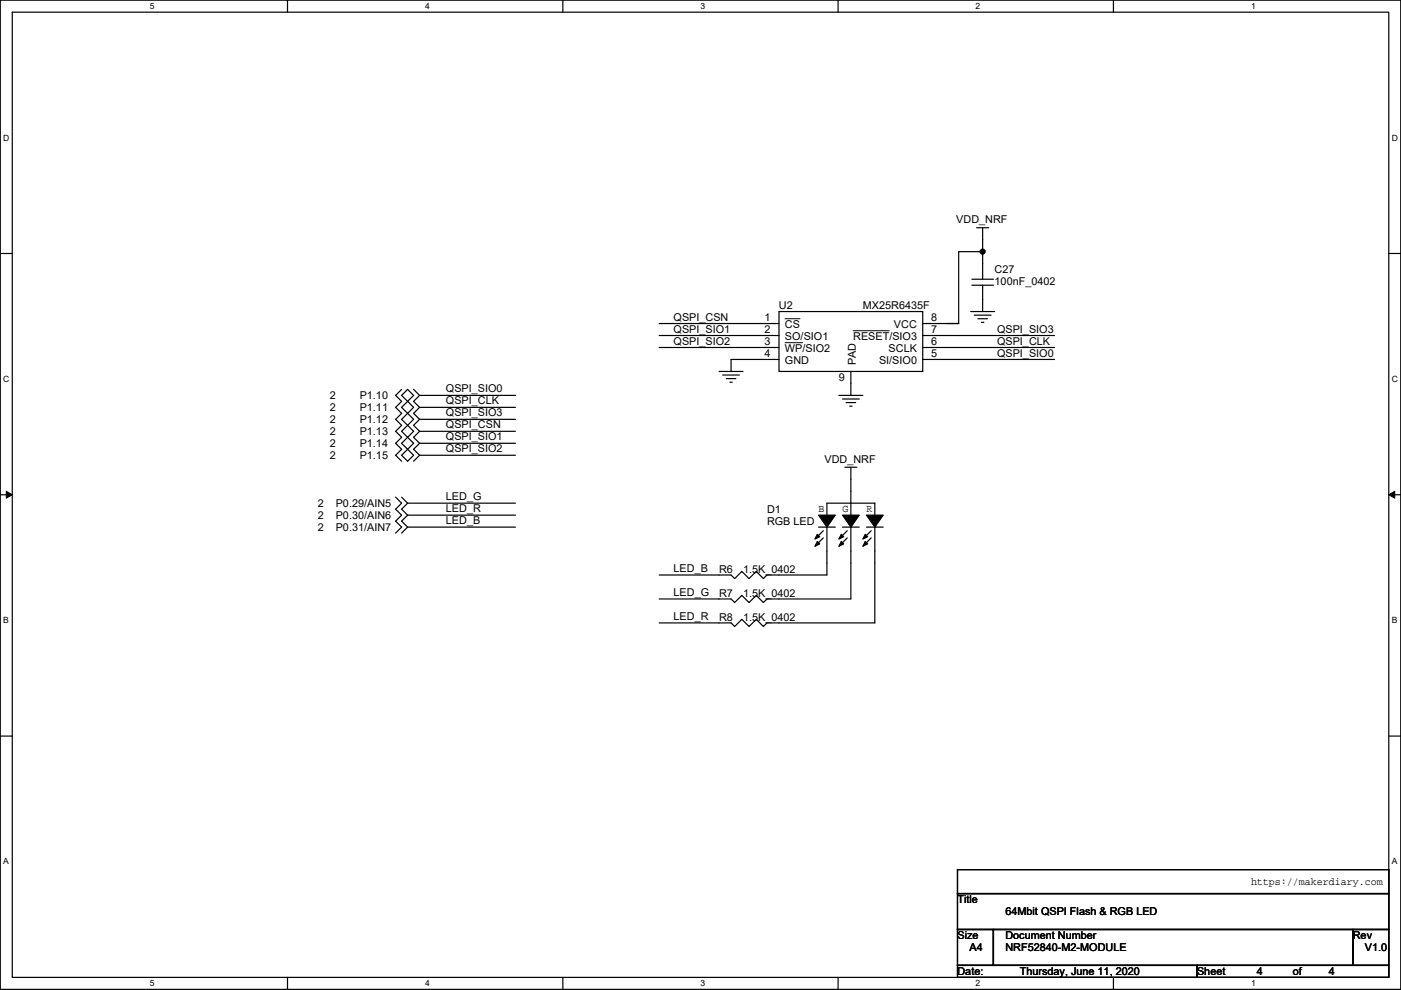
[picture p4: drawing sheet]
<svg xmlns="http://www.w3.org/2000/svg" width="297mm" height="210mm" viewBox="0 0 297 210" stroke-linecap="round" stroke-linejoin="round" font-family="sans-serif">
<path d="M.1 0h296.9v209.8h-296.9zM2.6 2.6h291.8v204.7h-291.8z" fill="none" stroke="#000" stroke-width=".25"/>
<g fill="#fff">
<path d="M31.8 .3h1v2h-1z"/>
<path d="M31.8 207.6h1v2h-1z"/>
</g>
<path d="M61 0v2.6M61 207.3v2.5" fill="none" stroke="#000" stroke-width=".25"/>
<g fill="#fff">
<path d="M90.1 .3h1v2h-1z"/>
<path d="M90.1 207.6h1v2h-1z"/>
</g>
<path d="M119.3 0v2.6M119.3 207.3v2.5" fill="none" stroke="#000" stroke-width=".25"/>
<g fill="#fff">
<path d="M148.5 .3h1v2h-1z"/>
<path d="M148.5 207.6h1v2h-1z"/>
</g>
<path d="M177.7 0v2.6M177.7 207.3v2.5" fill="none" stroke="#000" stroke-width=".25"/>
<g fill="#fff">
<path d="M206.9 .3h1v2h-1z"/>
<path d="M206.9 207.6h1v2h-1z"/>
</g>
<path d="M236.1 0v2.6M236.1 207.3v2.5" fill="none" stroke="#000" stroke-width=".25"/>
<g fill="#fff">
<path d="M265.2 .3h1v2h-1z"/>
<path d="M265.2 207.6h1v2h-1z"/>
<path d="M.7 28.2h1.3v2h-1.3z"/>
<path d="M295.1 28.2h1.3v2h-1.3z"/>
<path d="M.7 79.4h1.3v2h-1.3z"/>
<path d="M295.1 79.4h1.3v2h-1.3z"/>
</g>
<path d="M.1 53.8h2.5M294.4 53.8h2.6" fill="none" stroke="#000" stroke-width=".25"/>
<g fill="#fff">
<path d="M.7 130.5h1.2v2.1h-1.2z"/>
<path d="M295.1 130.5h1.2v2.1h-1.2z"/>
</g>
<path d="M.1 104.9h2.5M294.4 104.9h2.6" fill="none" stroke="#000" stroke-width=".25"/>
<path d="M1.3 104.2l1.3 .7-1.3 .8zM294.4 104.9l1.3-.7v1.5z" fill="#000" stroke="#000" stroke-width=".21"/>
<g fill="#fff">
<path d="M.7 181.7h1.2v2h-1.2z"/>
<path d="M295.1 181.7h1.2v2h-1.2z"/>
</g>
<g fill="none" stroke="#000" stroke-width=".25">
<path d="M206.1 59.2h4.5M207.1 48.3h2.5M208.3 53.4v5.8M208.3 53.4h-5v15.2M208.3 48.3v5.1M139.8 68.6h25.4M139.8 71.2h25.4M139.8 73.7h25.4M152.5 78.8h5M153.2 79.5h3.6M165.2 66.1h30.4v12.7h-30.4zM165.2 76.2h-10.2v2.6"/>
<path d="M180.4 78.8v5.1M195.6 68.6h7.7M195.6 71.2h28M195.6 73.7h28M195.6 76.2h28M200.7 68.6h2.6M205.8 66.1h5.1M206.1 60.5h4.5M206.6 66.8h3.5M207.3 67.6h2.1M208.1 68.4h.5M208.3 60.5v5.6"/>
<path d="M85.2 82.6l-1.3 1.3 1.3 1.2-1.3 1.3 1.3 1.3-1.3 1.2 1.3 1.3-1.3 1.3 1.3 1.3-1.3 1.2 1.3 1.3-1.3 1.3 1.3 1.2M85.2 96.6l1.2-1.3 1.3 1.3-1.3 1.2zM86.4 82.6l1.3 1.3-1.3 1.2-1.2-1.2zM86.4 85.1l1.3 1.3-1.3 1.3M86.4 87.7l1.3 1.2-1.3 1.3M86.4 90.2l1.3 1.3-1.3 1.3M86.4 92.8l1.3 1.2-1.3 1.3M86.4 85.1l-1.2 1.3 1.2 1.3M86.4 87.7l-1.2 1.2 1.2 1.3M86.4 90.2l-1.2 1.3 1.2 1.3M86.4 92.8l-1.2 1.2 1.2 1.3M87.7 82.6l1.3 1.3"/>
<path d="M89 83.9h20.3M89 86.4h20.3M89 88.9h20.3M89 91.5h20.3M89 94h20.3M89 96.6h20.3M89 83.9l-1.3 1.2 1.3 1.3M89 86.4l-1.3 1.3 1.3 1.2M89 88.9l-1.3 1.3 1.3 1.3M89 91.5l-1.3 1.3 1.3 1.2M89 94l-1.3 1.3 1.3 1.3M89 96.6l-1.3 1.2"/>
<path d="M154 80.3h2M154.7 81.1h.6M177.9 83.9h5M178.6 84.6h3.6M179.1 99.1h2.6M179.4 85.4h2M180.1 86.1h.6M180.4 99.1v10.2M83.9 105.5l1.3 1.2-1.3 1.3 1.3 1.3-1.3 1.2 1.3 1.3-1.3 1.3M85.2 105.5l1.2 1.2M86.4 106.7l-1.2 1.3 1.2 1.3M86.4 109.3l-1.2 1.2 1.2 1.3"/>
<path d="M86.4 111.8l-1.2 1.3M86.4 106.7h22.9M86.4 109.3h22.9M86.4 111.8h22.9M173.5 111.8h3.6M174.6 112.6l-1.6 1.5M174.6 114.1l-1.6 1.5M175.3 111.8v10.2h-12.7l-.7 .7-1.6-1.5-1.5 1.5-1.5-1.5-1.5 1.5-.8-.7h-15.2M178.6 111.8h3.6M179.6 112.6l-1.5 1.5M179.6 114.1l-1.5 1.5M180.4 111.8v15.2h-17.8l-.7 .8-1.6-1.5-1.5 1.5-1.5-1.5-1.5 1.5-.8-.8h-15.2"/>
<path d="M183.7 111.8h3.6M184.7 112.6l-1.5 1.5M184.7 114.1l-1.5 1.5M185.5 111.8v20.3h-22.9l-.7 .8-1.6-1.5-1.5 1.5-1.5-1.5-1.5 1.5-.8-.8h-15.2M185.5 109.3v-2.6h-10.2v2.6M.1 156.1h2.5M294.4 156.1h2.6M203 184.4h91.4v5.1h-91.4zM203 189.5h91.4v7.6h-91.4zM203 197.1h7.6v7.7h-7.6zM210.6 197.1h76.2v7.7h-76.2zM286.8 197.1h7.6v7.7h-7.6z"/>
<path d="M203 204.8h50.8v2.5h-50.8zM253.8 204.8h40.6v2.5h-40.6z"/>
</g>
<path d="M166.4 67.6h3.2M166.4 72.7h3.8M180.9 70.1h7.6" fill="none" stroke="#000" stroke-width=".21"/>
<g fill="#000" stroke="#000" stroke-width=".25">
<path d="M173.3 113.3l.5 .5-1 .5z" fill-rule="evenodd"/>
<path d="M173.3 114.9l.5 .5-1 .5z" fill-rule="evenodd"/>
<path d="M173.5 109.3h3.6l-1.8 2.5z" fill-rule="evenodd"/>
<path d="M178.4 113.3l.5 .5-1 .5z" fill-rule="evenodd"/>
<path d="M178.4 114.9l.5 .5-1 .5z" fill-rule="evenodd"/>
<path d="M178.6 109.3h3.6l-1.8 2.5z" fill-rule="evenodd"/>
<path d="M183.4 114.9l.6 .5-1.1 .5z" fill-rule="evenodd"/>
<path d="M183.4 113.3l.6 .5-1.1 .5z" fill-rule="evenodd"/>
<path d="M183.7 109.3h3.6l-1.8 2.5z" fill-rule="evenodd"/>
<circle cx="208.3" cy="53.4" r=".5"/>
</g>
<g font-size="2.3">
<text x="202.8" y="47.3">VDD_NRF</text>
<text x="210.9" y="58">C27</text>
<text x="165.2" y="65.6">U2</text>
<text x="182.9" y="65.6">MX25R6435F</text>
<text x="210.9" y="60.5">100nF_0402</text>
<text x="142.8" y="68">QSPI_CSN</text>
<text x="142.8" y="70.5">QSPI_SIO1</text>
<text x="162.1" y="68.1">1</text>
<text x="162.1" y="70.6">2</text>
<text x="166.4" y="69.7">CS</text>
<text x="189.5" y="69.7">VCC</text>
<text x="197.4" y="68.1">8</text>
<text x="197.4" y="70.6">7</text>
<text x="211.4" y="70.5">QSPI_SIO3</text>
<text x="142.8" y="73.1">QSPI_SIO2</text>
<text x="162.1" y="73.2">3</text>
<text x="162.1" y="75.7">4</text>
<text x="166.4" y="72.2">SO/SIO1</text>
<text x="166.4" y="74.7">WP/SIO2</text>
<text x="166.4" y="77.3">GND</text>
<text x="180.9" y="72.2">RESET/SIO3</text>
<text x="181.5" y="77.5" transform="rotate(-90 181.5 77.5)">PAD</text>
<text x="186.4" y="77.3">SI/SIO0</text>
<text x="188.4" y="74.7">SCLK</text>
<text x="197.4" y="75.7">5</text>
<text x="197.4" y="73.2">6</text>
<text x="211.4" y="75.6">QSPI_SIO0</text>
<text x="211.4" y="73.1">QSPI_CLK</text>
<text x="94.5" y="83.2">QSPI_SIO0</text>
<text x="177.9" y="80.8">9</text>
<text x="69.9" y="84.6">2</text>
<text x="69.9" y="87.2">2</text>
<text x="69.9" y="89.7">2</text>
<text x="76.3" y="84.6">P1.10</text>
<text x="76.3" y="87.2">P1.11</text>
<text x="76.3" y="89.7">P1.12</text>
<text x="94.5" y="85.8">QSPI_CLK</text>
<text x="94.5" y="88.3">QSPI_SIO3</text>
<text x="69.9" y="92.3">2</text>
<text x="69.9" y="94.8">2</text>
<text x="76.3" y="92.3">P1.13</text>
<text x="76.3" y="94.8">P1.14</text>
<text x="94.5" y="90.9">QSPI_CSN</text>
<text x="94.5" y="93.4">QSPI_SIO1</text>
<text x="94.5" y="95.9">QSPI_SIO2</text>
<text x="69.9" y="97.3">2</text>
<text x="76.3" y="97.3">P1.15</text>
<text x="174.8" y="98.1">VDD_NRF</text>
<text x="67.4" y="107.5">2</text>
<text x="71.2" y="107.5">P0.29/AIN5</text>
<text x="94.5" y="106.1">LED_G</text>
<text x="67.4" y="110">2</text>
<text x="67.4" y="112.6">2</text>
<text x="71.2" y="110">P0.30/AIN6</text>
<text x="71.2" y="112.6">P0.31/AIN7</text>
<text x="94.5" y="108.6">LED_R</text>
<text x="94.5" y="111.2">LED_B</text>
<text x="162.6" y="108.8">D1</text>
<text x="162.6" y="111.3">RGB LED</text>
<text x="173.5" y="108.5">B</text>
<text x="178.6" y="108.5">G</text>
<text x="183.7" y="108.5">R</text>
<text x="142.8" y="121.3">LED_B</text>
<text x="152.5" y="121.5">R6</text>
<text x="157.5" y="121.5">1.5K_0402</text>
<text x="142.8" y="126.4">LED_G</text>
<text x="142.8" y="131.5">LED_R</text>
<text x="152.5" y="131.6">R8</text>
<text x="152.5" y="126.6">R7</text>
<text x="157.5" y="131.6">1.5K_0402</text>
<text x="157.5" y="126.6">1.5K_0402</text>
<text x="203" y="191.6">Title</text>
<text x="265.2" y="187.8">https://makerdiary.com</text>
<text x="213.2" y="194.1">64Mbit QSPI Flash &amp; RGB LED</text>
<text x="203" y="199.2">Size</text>
<text x="205.5" y="201.7">A4</text>
<text x="213.2" y="199.2">Document Number</text>
<text x="213.2" y="201.7">NRF52840-M2-MODULE</text>
<text x="286.8" y="199.2">Rev</text>
<text x="289.4" y="201.7">V1.0</text>
<text x="203" y="206.8">Date:</text>
<text x="216.2" y="206.8">Thursday, June 11, 2020</text>
<text x="253.8" y="206.8">Sheet</text>
<text x="266.5" y="206.8">4</text>
<text x="274.1" y="206.8">of</text>
<text x="281.7" y="206.8">4</text>
</g>
<g font-size="1.8">
<text x="31.8" y="1.9">5</text>
<text x="90.1" y="1.9">4</text>
<text x="148.5" y="1.9">3</text>
<text x="206.9" y="1.9">2</text>
<text x="265.2" y="1.9">1</text>
<text x=".7" y="29.8">D</text>
<text x="295.1" y="29.8">D</text>
<text x=".7" y="81">C</text>
<text x="295.1" y="81">C</text>
<text x=".7" y="132.2">B</text>
<text x="295.1" y="132.2">B</text>
<text x=".7" y="183.3">A</text>
<text x="295.1" y="183.3">A</text>
<text x="31.8" y="209.2">5</text>
<text x="90.1" y="209.2">4</text>
<text x="148.5" y="209.2">3</text>
<text x="206.9" y="209.2">2</text>
<text x="265.2" y="209.2">1</text>
</g>
</svg>
